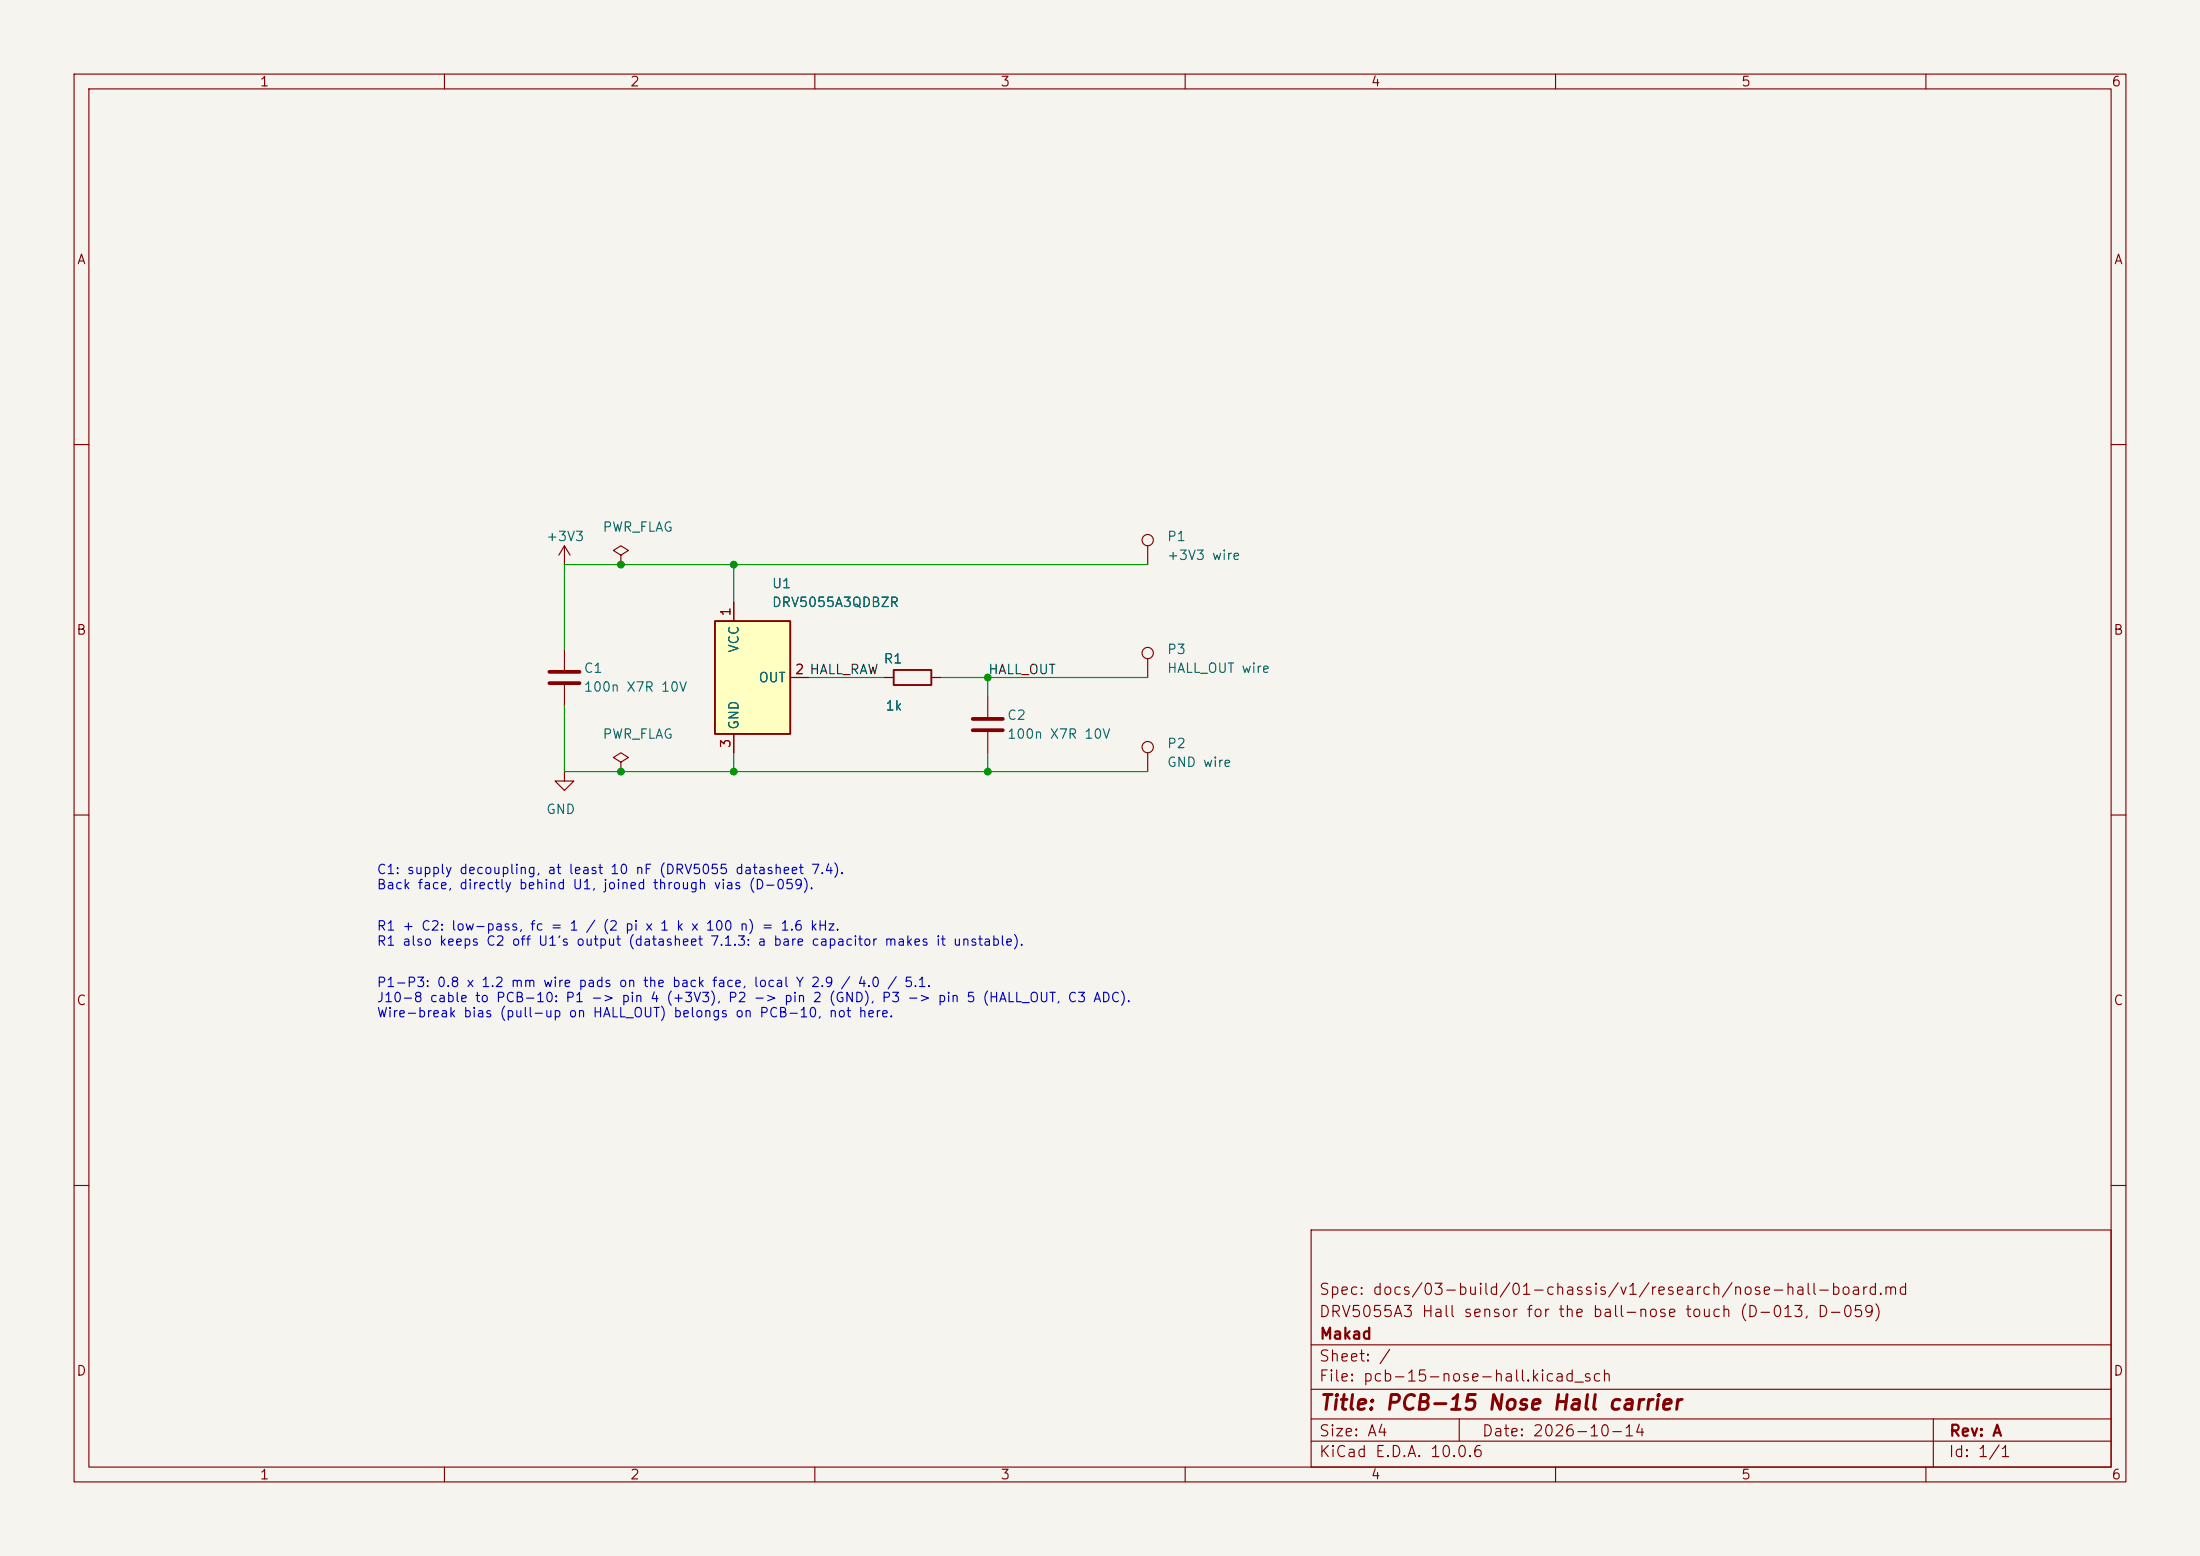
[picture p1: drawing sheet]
(kicad_sch (version 20251024) (generator "eeschema") (generator_version "10.0") (paper "A4") (title_block (title "PCB-15 Nose Hall carrier") (date "2026-10-14") (rev "A") (company "Makad") (comment 1 "DRV5055A3 Hall sensor for the ball-nose touch (D-013, D-059)") (comment 2 "Spec: docs/03-build/01-chassis/v1/research/nose-hall-board.md")) (lib_symbols (symbol "Sensor_Magnetic:DRV5055A3xDBZxQ1" (exclude_from_sim no) (in_bom yes) (on_board yes) (in_pos_files yes) (duplicate_pin_numbers_are_jumpers no) (property "Reference" "U" (at 2.54 12.7 0) (show_name no) (do_not_autoplace no) (effects (font (size 1.27 1.27)))) (property "Value" "DRV5055A3xDBZxQ1" (at 2.54 10.16 0) (show_name no) (do_not_autoplace no) (effects (font (size 1.27 1.27)))) (property "Footprint" "Package_TO_SOT_SMD:SOT-23" (at 0 0 0) (show_name no) (do_not_autoplace no) (hide yes) (effects (font (size 1.27 1.27)))) (property "Datasheet" "https://www.ti.com/lit/ds/symlink/drv5055-q1.pdf" (at 0 0 0) (show_name no) (do_not_autoplace no) (hide yes) (effects (font (size 1.27 1.27)))) (property "Description" "25 mV/mT,±85-mT, 20-kHz, 3.3/5V, SOT-23" (at 0 0 0) (show_name no) (do_not_autoplace no) (hide yes) (effects (font (size 1.27 1.27)))) (property "ki_keywords" "Automotive Ratiometric Linear Hall Effect Sensor AEC-Q100" (at 0 0 0) (show_name no) (do_not_autoplace no) (hide yes) (effects (font (size 1.27 1.27)))) (property "ki_fp_filters" "SOT?23*" (at 0 0 0) (show_name no) (do_not_autoplace no) (hide yes) (effects (font (size 1.27 1.27)))) (symbol "DRV5055A3xDBZxQ1_1_1" (rectangle (start -5.08 7.62) (end 5.08 -7.62) (stroke (width 0.254) (type default)) (fill (type background))) (pin power_in line (at -2.54 10.16 270) (length 2.54) (name "VCC" (effects (font (size 1.27 1.27)))) (number "1" (effects (font (size 1.27 1.27))))) (pin output line (at 7.62 0 180) (length 2.54) (name "OUT" (effects (font (size 1.27 1.27)))) (number "2" (effects (font (size 1.27 1.27))))) (pin power_in line (at -2.54 -10.16 90) (length 2.54) (name "GND" (effects (font (size 1.27 1.27)))) (number "3" (effects (font (size 1.27 1.27)))))) (embedded_fonts no)) (symbol "Device:R" (pin_numbers (hide yes)) (pin_names (offset 0)) (exclude_from_sim no) (in_bom yes) (on_board yes) (in_pos_files yes) (duplicate_pin_numbers_are_jumpers no) (property "Reference" "R" (at 2.032 0 90) (show_name no) (do_not_autoplace no) (effects (font (size 1.27 1.27)))) (property "Value" "R" (at 0 0 90) (show_name no) (do_not_autoplace no) (effects (font (size 1.27 1.27)))) (property "Footprint" "" (at -1.778 0 90) (show_name no) (do_not_autoplace no) (hide yes) (effects (font (size 1.27 1.27)))) (property "Datasheet" "" (at 0 0 0) (show_name no) (do_not_autoplace no) (hide yes) (effects (font (size 1.27 1.27)))) (property "Description" "Resistor" (at 0 0 0) (show_name no) (do_not_autoplace no) (hide yes) (effects (font (size 1.27 1.27)))) (property "ki_keywords" "R res resistor" (at 0 0 0) (show_name no) (do_not_autoplace no) (hide yes) (effects (font (size 1.27 1.27)))) (property "ki_fp_filters" "R_*" (at 0 0 0) (show_name no) (do_not_autoplace no) (hide yes) (effects (font (size 1.27 1.27)))) (symbol "R_0_1" (rectangle (start -1.016 -2.54) (end 1.016 2.54) (stroke (width 0.254) (type default)) (fill (type none)))) (symbol "R_1_1" (pin passive line (at 0 3.81 270) (length 1.27) (name "" (effects (font (size 1.27 1.27)))) (number "1" (effects (font (size 1.27 1.27))))) (pin passive line (at 0 -3.81 90) (length 1.27) (name "" (effects (font (size 1.27 1.27)))) (number "2" (effects (font (size 1.27 1.27)))))) (embedded_fonts no)) (symbol "Device:C" (pin_numbers (hide yes)) (pin_names (offset 0.254)) (exclude_from_sim no) (in_bom yes) (on_board yes) (in_pos_files yes) (duplicate_pin_numbers_are_jumpers no) (property "Reference" "C" (at 0.635 2.54 0) (show_name no) (do_not_autoplace no) (effects (font (size 1.27 1.27)) (justify left))) (property "Value" "C" (at 0.635 -2.54 0) (show_name no) (do_not_autoplace no) (effects (font (size 1.27 1.27)) (justify left))) (property "Footprint" "" (at 0.9652 -3.81 0) (show_name no) (do_not_autoplace no) (hide yes) (effects (font (size 1.27 1.27)))) (property "Datasheet" "" (at 0 0 0) (show_name no) (do_not_autoplace no) (hide yes) (effects (font (size 1.27 1.27)))) (property "Description" "Unpolarized capacitor" (at 0 0 0) (show_name no) (do_not_autoplace no) (hide yes) (effects (font (size 1.27 1.27)))) (property "ki_keywords" "cap capacitor" (at 0 0 0) (show_name no) (do_not_autoplace no) (hide yes) (effects (font (size 1.27 1.27)))) (property "ki_fp_filters" "C_*" (at 0 0 0) (show_name no) (do_not_autoplace no) (hide yes) (effects (font (size 1.27 1.27)))) (symbol "C_0_1" (polyline (pts (xy -2.032 0.762) (xy 2.032 0.762)) (stroke (width 0.508) (type default)) (fill (type none))) (polyline (pts (xy -2.032 -0.762) (xy 2.032 -0.762)) (stroke (width 0.508) (type default)) (fill (type none)))) (symbol "C_1_1" (pin passive line (at 0 3.81 270) (length 2.794) (name "" (effects (font (size 1.27 1.27)))) (number "1" (effects (font (size 1.27 1.27))))) (pin passive line (at 0 -3.81 90) (length 2.794) (name "" (effects (font (size 1.27 1.27)))) (number "2" (effects (font (size 1.27 1.27)))))) (embedded_fonts no)) (symbol "Connector:TestPoint" (pin_numbers (hide yes)) (pin_names (offset 0.762) (hide yes)) (exclude_from_sim no) (in_bom yes) (on_board yes) (in_pos_files yes) (duplicate_pin_numbers_are_jumpers no) (property "Reference" "TP" (at 0 6.858 0) (show_name no) (do_not_autoplace no) (effects (font (size 1.27 1.27)))) (property "Value" "TestPoint" (at 0 5.08 0) (show_name no) (do_not_autoplace no) (effects (font (size 1.27 1.27)))) (property "Footprint" "" (at 5.08 0 0) (show_name no) (do_not_autoplace no) (hide yes) (effects (font (size 1.27 1.27)))) (property "Datasheet" "" (at 5.08 0 0) (show_name no) (do_not_autoplace no) (hide yes) (effects (font (size 1.27 1.27)))) (property "Description" "test point" (at 0 0 0) (show_name no) (do_not_autoplace no) (hide yes) (effects (font (size 1.27 1.27)))) (property "ki_keywords" "test point tp" (at 0 0 0) (show_name no) (do_not_autoplace no) (hide yes) (effects (font (size 1.27 1.27)))) (property "ki_fp_filters" "Pin* Test*" (at 0 0 0) (show_name no) (do_not_autoplace no) (hide yes) (effects (font (size 1.27 1.27)))) (symbol "TestPoint_0_1" (circle (center 0 3.302) (radius 0.762) (stroke (width 0) (type default)) (fill (type none)))) (symbol "TestPoint_1_1" (pin passive line (at 0 0 90) (length 2.54) (name "1" (effects (font (size 1.27 1.27)))) (number "1" (effects (font (size 1.27 1.27)))))) (embedded_fonts no)) (symbol "power:+3V3" (power global) (pin_numbers (hide yes)) (pin_names (offset 0) (hide yes)) (exclude_from_sim no) (in_bom yes) (on_board yes) (in_pos_files yes) (duplicate_pin_numbers_are_jumpers no) (property "Reference" "#PWR" (at 0 -3.81 0) (show_name no) (do_not_autoplace no) (hide yes) (effects (font (size 1.27 1.27)))) (property "Value" "+3V3" (at 0 3.556 0) (show_name no) (do_not_autoplace no) (effects (font (size 1.27 1.27)))) (property "Footprint" "" (at 0 0 0) (show_name no) (do_not_autoplace no) (hide yes) (effects (font (size 1.27 1.27)))) (property "Datasheet" "" (at 0 0 0) (show_name no) (do_not_autoplace no) (hide yes) (effects (font (size 1.27 1.27)))) (property "Description" "Power symbol creates a global label with name \"+3V3\"" (at 0 0 0) (show_name no) (do_not_autoplace no) (hide yes) (effects (font (size 1.27 1.27)))) (property "ki_keywords" "global power" (at 0 0 0) (show_name no) (do_not_autoplace no) (hide yes) (effects (font (size 1.27 1.27)))) (symbol "+3V3_0_1" (polyline (pts (xy -0.762 1.27) (xy 0 2.54)) (stroke (width 0) (type default)) (fill (type none))) (polyline (pts (xy 0 2.54) (xy 0.762 1.27)) (stroke (width 0) (type default)) (fill (type none))) (polyline (pts (xy 0 0) (xy 0 2.54)) (stroke (width 0) (type default)) (fill (type none)))) (symbol "+3V3_1_1" (pin power_in line (at 0 0 90) (length 0) (name "" (effects (font (size 1.27 1.27)))) (number "1" (effects (font (size 1.27 1.27)))))) (embedded_fonts no)) (symbol "power:GND" (power global) (pin_numbers (hide yes)) (pin_names (offset 0) (hide yes)) (exclude_from_sim no) (in_bom yes) (on_board yes) (in_pos_files yes) (duplicate_pin_numbers_are_jumpers no) (property "Reference" "#PWR" (at 0 -6.35 0) (show_name no) (do_not_autoplace no) (hide yes) (effects (font (size 1.27 1.27)))) (property "Value" "GND" (at 0 -3.81 0) (show_name no) (do_not_autoplace no) (effects (font (size 1.27 1.27)))) (property "Footprint" "" (at 0 0 0) (show_name no) (do_not_autoplace no) (hide yes) (effects (font (size 1.27 1.27)))) (property "Datasheet" "" (at 0 0 0) (show_name no) (do_not_autoplace no) (hide yes) (effects (font (size 1.27 1.27)))) (property "Description" "Power symbol creates a global label with name \"GND\" , ground" (at 0 0 0) (show_name no) (do_not_autoplace no) (hide yes) (effects (font (size 1.27 1.27)))) (property "ki_keywords" "global power" (at 0 0 0) (show_name no) (do_not_autoplace no) (hide yes) (effects (font (size 1.27 1.27)))) (symbol "GND_0_1" (polyline (pts (xy 0 0) (xy 0 -1.27) (xy 1.27 -1.27) (xy 0 -2.54) (xy -1.27 -1.27) (xy 0 -1.27)) (stroke (width 0) (type default)) (fill (type none)))) (symbol "GND_1_1" (pin power_in line (at 0 0 270) (length 0) (name "" (effects (font (size 1.27 1.27)))) (number "1" (effects (font (size 1.27 1.27)))))) (embedded_fonts no)) (symbol "power:PWR_FLAG" (power global) (pin_numbers (hide yes)) (pin_names (offset 0) (hide yes)) (exclude_from_sim no) (in_bom yes) (on_board yes) (in_pos_files yes) (duplicate_pin_numbers_are_jumpers no) (property "Reference" "#FLG" (at 0 1.905 0) (show_name no) (do_not_autoplace no) (hide yes) (effects (font (size 1.27 1.27)))) (property "Value" "PWR_FLAG" (at 0 3.81 0) (show_name no) (do_not_autoplace no) (effects (font (size 1.27 1.27)))) (property "Footprint" "" (at 0 0 0) (show_name no) (do_not_autoplace no) (hide yes) (effects (font (size 1.27 1.27)))) (property "Datasheet" "" (at 0 0 0) (show_name no) (do_not_autoplace no) (hide yes) (effects (font (size 1.27 1.27)))) (property "Description" "Special symbol for telling ERC where power comes from" (at 0 0 0) (show_name no) (do_not_autoplace no) (hide yes) (effects (font (size 1.27 1.27)))) (property "ki_keywords" "flag power" (at 0 0 0) (show_name no) (do_not_autoplace no) (hide yes) (effects (font (size 1.27 1.27)))) (symbol "PWR_FLAG_0_0" (pin power_out line (at 0 0 90) (length 0) (name "" (effects (font (size 1.27 1.27)))) (number "1" (effects (font (size 1.27 1.27)))))) (symbol "PWR_FLAG_0_1" (polyline (pts (xy 0 0) (xy 0 1.27) (xy -1.016 1.905) (xy 0 2.54) (xy 1.016 1.905) (xy 0 1.27)) (stroke (width 0) (type default)) (fill (type none)))) (embedded_fonts no))) (symbol (lib_id "Sensor_Magnetic:DRV5055A3xDBZxQ1") (at 101.6 91.44 0) (unit 1) (exclude_from_sim no) (in_bom yes) (on_board yes) (dnp no) (property "Reference" "U1" (at 104.14 78.74 0) (effects (font (size 1.27 1.27)) (justify left))) (property "Value" "DRV5055A3QDBZR" (at 104.14 81.28 0) (effects (font (size 1.27 1.27)) (justify left))) (property "Footprint" "Package_TO_SOT_SMD:SOT-23" (at 101.6 91.44 0) (effects (font (size 1.27 1.27)) (hide yes))) (property "Datasheet" "https://www.ti.com/lit/ds/symlink/drv5055.pdf" (at 101.6 91.44 0) (effects (font (size 1.27 1.27)) (hide yes))) (property "MPN" "DRV5055A3QDBZR" (at 101.6 91.44 0) (effects (font (size 1.27 1.27)) (hide yes))) (property "Manufacturer" "Texas Instruments" (at 101.6 91.44 0) (effects (font (size 1.27 1.27)) (hide yes))) (pin "1") (pin "2") (pin "3")) (symbol (lib_id "Device:C") (at 76.2 91.44 0) (unit 1) (exclude_from_sim no) (in_bom yes) (on_board yes) (dnp no) (property "Reference" "C1" (at 78.74000000000001 90.17 0) (effects (font (size 1.27 1.27)) (justify left))) (property "Value" "100n X7R 10V" (at 78.74000000000001 92.71 0) (effects (font (size 1.27 1.27)) (justify left))) (property "Footprint" "Capacitor_SMD:C_0402_1005Metric" (at 76.2 91.44 0) (effects (font (size 1.27 1.27)) (hide yes))) (property "Datasheet" "~" (at 76.2 91.44 0) (effects (font (size 1.27 1.27)) (hide yes))) (pin "1") (pin "2")) (symbol (lib_id "Device:R") (at 123.19 91.44 90) (unit 1) (exclude_from_sim no) (in_bom yes) (on_board yes) (dnp no) (property "Reference" "R1" (at 121.92 88.89999999999999 90) (effects (font (size 1.27 1.27)) (justify left))) (property "Value" "1k" (at 121.92 95.25 90) (effects (font (size 1.27 1.27)) (justify left))) (property "Footprint" "Resistor_SMD:R_0402_1005Metric" (at 123.19 91.44 0) (effects (font (size 1.27 1.27)) (hide yes))) (property "Datasheet" "~" (at 123.19 91.44 0) (effects (font (size 1.27 1.27)) (hide yes))) (pin "1") (pin "2")) (symbol (lib_id "Device:C") (at 133.35 97.78999999999999 0) (unit 1) (exclude_from_sim no) (in_bom yes) (on_board yes) (dnp no) (property "Reference" "C2" (at 135.89 96.52 0) (effects (font (size 1.27 1.27)) (justify left))) (property "Value" "100n X7R 10V" (at 135.89 99.05999999999999 0) (effects (font (size 1.27 1.27)) (justify left))) (property "Footprint" "Capacitor_SMD:C_0402_1005Metric" (at 133.35 97.78999999999999 0) (effects (font (size 1.27 1.27)) (hide yes))) (property "Datasheet" "~" (at 133.35 97.78999999999999 0) (effects (font (size 1.27 1.27)) (hide yes))) (pin "1") (pin "2")) (symbol (lib_id "Connector:TestPoint") (at 154.94 76.2 0) (unit 1) (exclude_from_sim no) (in_bom no) (on_board yes) (dnp no) (property "Reference" "P1" (at 157.48 72.39 0) (effects (font (size 1.27 1.27)) (justify left))) (property "Value" "+3V3 wire" (at 157.48 74.93 0) (effects (font (size 1.27 1.27)) (justify left))) (property "Footprint" "pcb15:WirePad_0.8x1.2mm" (at 154.94 76.2 0) (effects (font (size 1.27 1.27)) (hide yes))) (property "Datasheet" "~" (at 154.94 76.2 0) (effects (font (size 1.27 1.27)) (hide yes))) (pin "1")) (symbol (lib_id "Connector:TestPoint") (at 154.94 91.44 0) (unit 1) (exclude_from_sim no) (in_bom no) (on_board yes) (dnp no) (property "Reference" "P3" (at 157.48 87.63 0) (effects (font (size 1.27 1.27)) (justify left))) (property "Value" "HALL_OUT wire" (at 157.48 90.17 0) (effects (font (size 1.27 1.27)) (justify left))) (property "Footprint" "pcb15:WirePad_0.8x1.2mm" (at 154.94 91.44 0) (effects (font (size 1.27 1.27)) (hide yes))) (property "Datasheet" "~" (at 154.94 91.44 0) (effects (font (size 1.27 1.27)) (hide yes))) (pin "1")) (symbol (lib_id "Connector:TestPoint") (at 154.94 104.14 0) (unit 1) (exclude_from_sim no) (in_bom no) (on_board yes) (dnp no) (property "Reference" "P2" (at 157.48 100.33 0) (effects (font (size 1.27 1.27)) (justify left))) (property "Value" "GND wire" (at 157.48 102.87 0) (effects (font (size 1.27 1.27)) (justify left))) (property "Footprint" "pcb15:WirePad_0.8x1.2mm" (at 154.94 104.14 0) (effects (font (size 1.27 1.27)) (hide yes))) (property "Datasheet" "~" (at 154.94 104.14 0) (effects (font (size 1.27 1.27)) (hide yes))) (pin "1")) (symbol (lib_id "power:+3V3") (at 76.2 76.2 0) (unit 1) (exclude_from_sim no) (in_bom no) (on_board no) (dnp no) (property "Reference" "#PWR01" (at 78.74000000000001 74.93 0) (effects (font (size 1.27 1.27)) (hide yes))) (property "Value" "+3V3" (at 73.66 72.39 0) (effects (font (size 1.27 1.27)) (justify left))) (property "Footprint" "" (at 76.2 76.2 0) (effects (font (size 1.27 1.27)) (hide yes))) (property "Datasheet" "~" (at 76.2 76.2 0) (effects (font (size 1.27 1.27)) (hide yes))) (pin "1")) (symbol (lib_id "power:GND") (at 76.2 104.14 0) (unit 1) (exclude_from_sim no) (in_bom no) (on_board no) (dnp no) (property "Reference" "#PWR02" (at 78.74000000000001 102.87 0) (effects (font (size 1.27 1.27)) (hide yes))) (property "Value" "GND" (at 73.66 109.22 0) (effects (font (size 1.27 1.27)) (justify left))) (property "Footprint" "" (at 76.2 104.14 0) (effects (font (size 1.27 1.27)) (hide yes))) (property "Datasheet" "~" (at 76.2 104.14 0) (effects (font (size 1.27 1.27)) (hide yes))) (pin "1")) (symbol (lib_id "power:PWR_FLAG") (at 83.82 76.2 0) (unit 1) (exclude_from_sim no) (in_bom no) (on_board no) (dnp no) (property "Reference" "#FLG01" (at 86.36 74.93 0) (effects (font (size 1.27 1.27)) (hide yes))) (property "Value" "PWR_FLAG" (at 81.27999999999999 71.12 0) (effects (font (size 1.27 1.27)) (justify left))) (property "Footprint" "" (at 83.82 76.2 0) (effects (font (size 1.27 1.27)) (hide yes))) (property "Datasheet" "~" (at 83.82 76.2 0) (effects (font (size 1.27 1.27)) (hide yes))) (pin "1")) (symbol (lib_id "power:PWR_FLAG") (at 83.82 104.14 0) (unit 1) (exclude_from_sim no) (in_bom no) (on_board no) (dnp no) (property "Reference" "#FLG02" (at 86.36 102.87 0) (effects (font (size 1.27 1.27)) (hide yes))) (property "Value" "PWR_FLAG" (at 81.27999999999999 99.06 0) (effects (font (size 1.27 1.27)) (justify left))) (property "Footprint" "" (at 83.82 104.14 0) (effects (font (size 1.27 1.27)) (hide yes))) (property "Datasheet" "~" (at 83.82 104.14 0) (effects (font (size 1.27 1.27)) (hide yes))) (pin "1")) (wire (pts (xy 76.2 76.2) (xy 83.82 76.2)) (stroke (width 0) (type default))) (wire (pts (xy 83.82 76.2) (xy 99.05999999999999 76.2)) (stroke (width 0) (type default))) (wire (pts (xy 99.05999999999999 76.2) (xy 154.94 76.2)) (stroke (width 0) (type default))) (wire (pts (xy 99.05999999999999 81.28) (xy 99.05999999999999 76.2)) (stroke (width 0) (type default))) (wire (pts (xy 76.2 87.63) (xy 76.2 76.2)) (stroke (width 0) (type default))) (wire (pts (xy 76.2 104.14) (xy 83.82 104.14)) (stroke (width 0) (type default))) (wire (pts (xy 83.82 104.14) (xy 99.05999999999999 104.14)) (stroke (width 0) (type default))) (wire (pts (xy 99.05999999999999 104.14) (xy 133.35 104.14)) (stroke (width 0) (type default))) (wire (pts (xy 133.35 104.14) (xy 154.94 104.14)) (stroke (width 0) (type default))) (wire (pts (xy 99.05999999999999 101.6) (xy 99.05999999999999 104.14)) (stroke (width 0) (type default))) (wire (pts (xy 76.2 95.25) (xy 76.2 104.14)) (stroke (width 0) (type default))) (wire (pts (xy 133.35 101.6) (xy 133.35 104.14)) (stroke (width 0) (type default))) (wire (pts (xy 109.22 91.44) (xy 119.38 91.44)) (stroke (width 0) (type default))) (wire (pts (xy 127.0 91.44) (xy 133.35 91.44)) (stroke (width 0) (type default))) (wire (pts (xy 133.35 91.44) (xy 154.94 91.44)) (stroke (width 0) (type default))) (wire (pts (xy 133.35 91.44) (xy 133.35 93.98)) (stroke (width 0) (type default))) (junction (at 83.82 76.2) (diameter 0) (color 0 0 0 0)) (junction (at 99.05999999999999 76.2) (diameter 0) (color 0 0 0 0)) (junction (at 83.82 104.14) (diameter 0) (color 0 0 0 0)) (junction (at 99.05999999999999 104.14) (diameter 0) (color 0 0 0 0)) (junction (at 133.35 104.14) (diameter 0) (color 0 0 0 0)) (junction (at 133.35 91.44) (diameter 0) (color 0 0 0 0)) (label "HALL_RAW" (at 109.22 91.44 0) (effects (font (size 1.27 1.27)) (justify left bottom))) (label "HALL_OUT" (at 133.35 91.44 0) (effects (font (size 1.27 1.27)) (justify left bottom))) (text "C1: supply decoupling, at least 10 nF (DRV5055 datasheet 7.4).\nBack face, directly behind U1, joined through vias (D-059)." (exclude_from_sim no) (at 50.8 116.84 0) (effects (font (size 1.27 1.27)) (justify left top))) (text "R1 + C2: low-pass, fc = 1 / (2 pi x 1 k x 100 n) = 1.6 kHz.\nR1 also keeps C2 off U1's output (datasheet 7.1.3: a bare capacitor makes it unstable)." (exclude_from_sim no) (at 50.8 124.46 0) (effects (font (size 1.27 1.27)) (justify left top))) (text "P1-P3: 0.8 x 1.2 mm wire pads on the back face, local Y 2.9 / 4.0 / 5.1.\nJ10-8 cable to PCB-10: P1 -> pin 4 (+3V3), P2 -> pin 2 (GND), P3 -> pin 5 (HALL_OUT, C3 ADC).\nWire-break bias (pull-up on HALL_OUT) belongs on PCB-10, not here." (exclude_from_sim no) (at 50.8 132.08 0) (effects (font (size 1.27 1.27)) (justify left top))) (sheet_instances (path "" (page "1"))))
